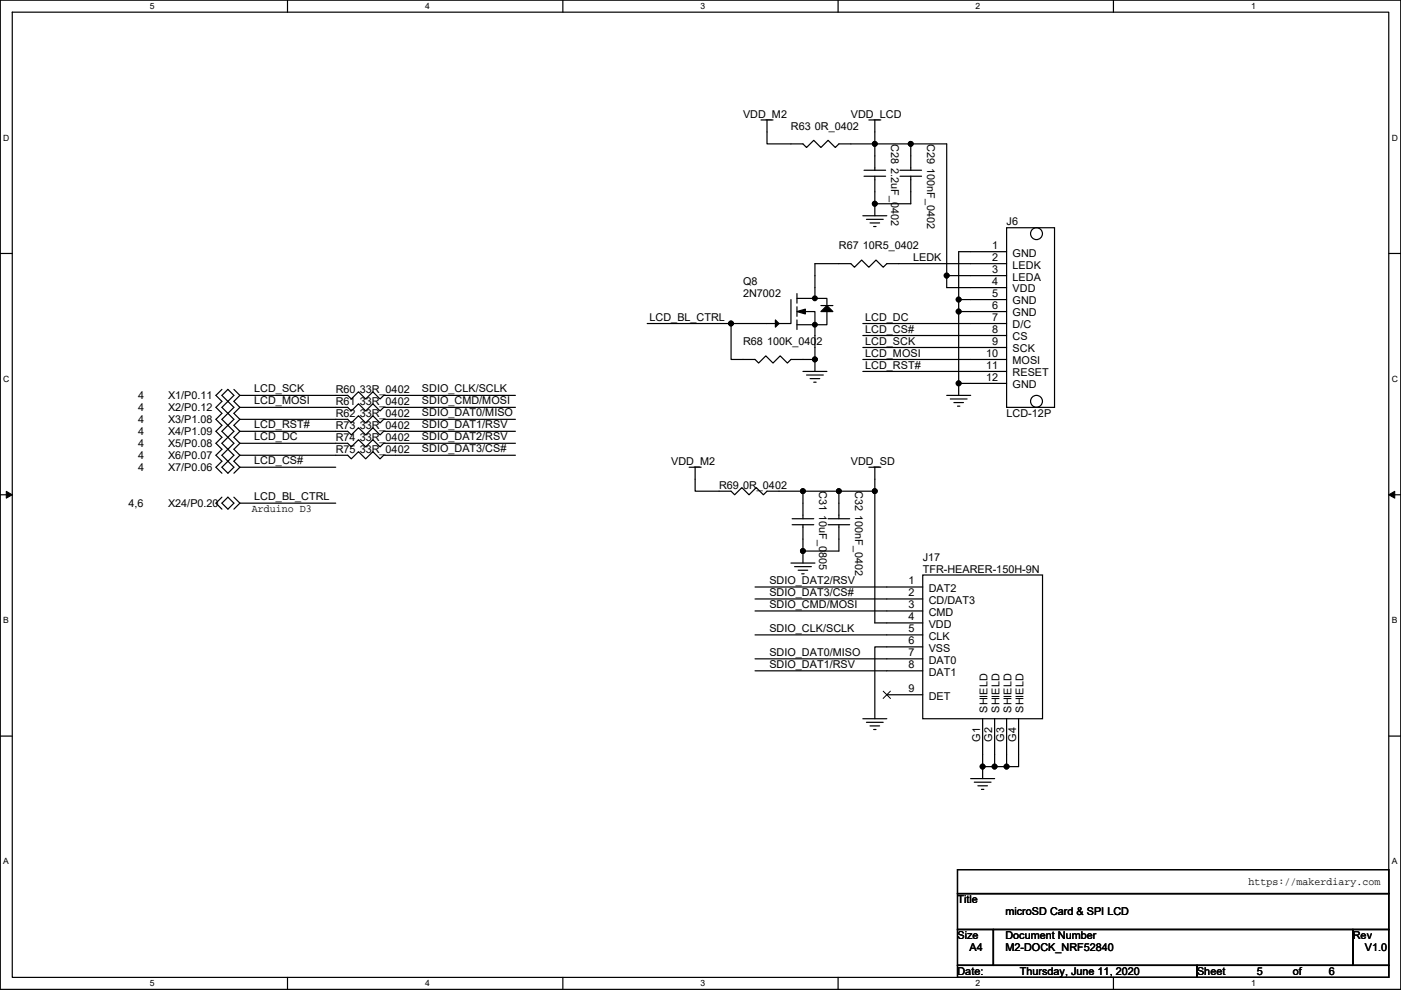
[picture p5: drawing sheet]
<svg xmlns="http://www.w3.org/2000/svg" width="297mm" height="210mm" viewBox="0 0 297 210" stroke-linecap="round" stroke-linejoin="round" font-family="sans-serif">
<path d="M.1 0h296.9v209.8h-296.9zM2.6 2.6h291.8v204.7h-291.8z" fill="none" stroke="#000" stroke-width=".25"/>
<g fill="#fff">
<path d="M31.8 .3h1v2h-1z"/>
<path d="M31.8 207.6h1v2h-1z"/>
</g>
<path d="M61 0v2.6M61 207.3v2.5" fill="none" stroke="#000" stroke-width=".25"/>
<g fill="#fff">
<path d="M90.1 .3h1v2h-1z"/>
<path d="M90.1 207.6h1v2h-1z"/>
</g>
<path d="M119.3 0v2.6M119.3 207.3v2.5" fill="none" stroke="#000" stroke-width=".25"/>
<g fill="#fff">
<path d="M148.5 .3h1v2h-1z"/>
<path d="M148.5 207.6h1v2h-1z"/>
</g>
<path d="M177.7 0v2.6M177.7 207.3v2.5" fill="none" stroke="#000" stroke-width=".25"/>
<g fill="#fff">
<path d="M206.9 .3h1v2h-1z"/>
<path d="M206.9 207.6h1v2h-1z"/>
</g>
<path d="M236.1 0v2.6M236.1 207.3v2.5" fill="none" stroke="#000" stroke-width=".25"/>
<g fill="#fff">
<path d="M265.2 .3h1v2h-1z"/>
<path d="M265.2 207.6h1v2h-1z"/>
<path d="M.7 28.2h1.3v2h-1.3z"/>
<path d="M295.1 28.2h1.3v2h-1.3z"/>
<path d="M.7 79.4h1.3v2h-1.3z"/>
<path d="M295.1 79.4h1.3v2h-1.3z"/>
</g>
<path d="M.1 53.8h2.5M294.4 53.8h2.6" fill="none" stroke="#000" stroke-width=".25"/>
<g fill="#fff">
<path d="M.7 130.5h1.2v2.1h-1.2z"/>
<path d="M295.1 130.5h1.2v2.1h-1.2z"/>
</g>
<path d="M.1 104.9h2.5M294.4 104.9h2.6" fill="none" stroke="#000" stroke-width=".25"/>
<path d="M1.3 104.2l1.3 .7-1.3 .8zM294.4 104.9l1.3-.7v1.5z" fill="#000" stroke="#000" stroke-width=".21"/>
<g fill="#fff">
<path d="M.7 181.7h1.2v2h-1.2z"/>
<path d="M295.1 181.7h1.2v2h-1.2z"/>
</g>
<g fill="none" stroke="#000" stroke-width=".25">
<path d="M161.4 25.4h2.5M162.6 25.4v5.1h7.6l.8 .8 1.5-1.5 1.6 1.5 1.5-1.5 1.5 1.5 .8-.8h7.6M183.2 37.4h4.6M183.2 36.1h4.6M184.2 25.4h2.6M185.5 30.5h7.6M185.5 25.4v5.1M185.5 30.5v5.6M185.5 37.4v5.8M190.8 37.4h4.6M190.8 36.1h4.6M193.1 30.5v5.6"/>
<path d="M193.1 30.5h7.6v28M193.1 37.4v5.8h-7.6M182.9 45.8h5.1M183.7 46.5h3.6M184.5 47.3h2M185.2 48h.5M185.5 43.2v2.6M200.7 58.5v2.5h12.7M200.7 58.5h12.7M213.4 48.3h10.2v38.1h-10.2zM213.4 55.9h-25.4l-.7 .8-1.6-1.5-1.5 1.5-1.5-1.5-1.5 1.5-.8-.8h-7.6v7.4M213.4 53.4h-10.1v10.1"/>
<path d="M137.2 68.6h17.8M155 68.6v7.6h5.1l.7 .8 1.6-1.5 1.5 1.5 1.5-1.5 1.5 1.5 .8-.8h5.1M167.7 63.5v5.1h-12.7M169 67.9v2M169 65.1v2M169 62.3v2M169 63.3h6.3v1.5M170.2 66.1h2.6v10.1M170.2 78.8h5.1M171 79.5h3.6M172.8 76.2v2.6M174 64.8h2.6"/>
<path d="M175.3 66.1v2.8h-6.3M182.9 68.6h30.5M182.9 71.2h30.5M182.9 73.7h30.5M182.9 76.2h30.5M182.9 78.8h30.5M203.3 66.1v15.2M203.3 63.5h10.1M203.3 66.1h10.1M203.3 63.5v2.6M47 82.6l-1.2 1.3 1.3 1.2-1.3 1.3 1.3 1.3-1.3 1.2 1.3 1.3-1.3 1.3 1.3 1.3-1.3 1.2 1.3 1.3-1.3 1.3 1.3 1.2-1.3 1.3 1.3 1.3M48.3 82.6l1.3 1.3-1.3 1.2-1.3-1.2z"/>
<path d="M48.3 85.1l1.3 1.3-1.3 1.3M48.3 87.7l1.3 1.2-1.3 1.3M48.3 90.2l1.3 1.3-1.3 1.3M48.3 92.8l1.3 1.2-1.3 1.3M48.3 95.3l1.3 1.3-1.3 1.2M48.3 85.1l-1.2 1.3 1.2 1.3M48.3 87.7l-1.2 1.2 1.2 1.3M48.3 90.2l-1.2 1.3 1.2 1.3M48.3 92.8l-1.2 1.2 1.2 1.3M48.3 95.3l-1.2 1.3 1.2 1.2M48.3 97.8l1.3 1.3-1.3 1.3-1.2-1.3zM49.6 82.6l1.3 1.3"/>
<path d="M50.9 83.9l-1.3 1.2 1.3 1.3M50.9 83.9h22.8l.8 .7 1.5-1.5 1.5 1.5 1.6-1.5 1.5 1.5 .7-.7h28M50.9 94h22.8l.8 .8 1.5-1.5 1.5 1.5 1.6-1.5 1.5 1.5 .7-.8h28M50.9 88.9h22.8l.8 .8 1.5-1.5 1.5 1.5 1.6-1.5 1.5 1.5 .7-.8h28M50.9 86.4h22.8l.8 .8 1.5-1.6 1.5 1.6 1.6-1.6 1.5 1.6 .7-.8h28M50.9 96.6h22.8l.8 .7 1.5-1.5 1.5 1.5 1.6-1.5 1.5 1.5 .7-.7h28M50.9 91.5h22.8l.8 .7 1.5-1.5 1.5 1.5 1.6-1.5 1.5 1.5 .7-.7h28M50.9 99.1h20.3M50.9 86.4l-1.3 1.3 1.3 1.2M50.9 88.9l-1.3 1.3 1.3 1.3M50.9 91.5l-1.3 1.3 1.3 1.2M50.9 94l-1.3 1.3 1.3 1.3"/>
<path d="M50.9 96.6l-1.3 1.2 1.3 1.3M50.9 99.1l-1.3 1.3M146.1 99.1h2.6M147.4 99.1v5.1h7.6l.8 .7 1.5-1.5 1.5 1.5 1.5-1.5 1.6 1.5 .7-.7h7.6M171.8 80.3h2M172.5 81.1h.5M184.2 99.1h2.6M185.5 99.1v5.1M200.7 83.9h5.1M201.5 84.6h3.5M202.2 85.4h2.1M203 86.1h.5"/>
<path d="M203.3 81.3v2.6M203.3 81.3h10.1M47.1 105.5l-1.3 1.2 1.3 1.3M48.3 105.5l1.3 1.2-1.3 1.3-1.2-1.3zM49.6 105.5l1.3 1.2M50.9 106.7h20.3M50.9 106.7l-1.3 1.3M167.7 119.4h5.1M168 110h4.5M168 111.3h4.5M170.2 111.3v5.6M170.2 104.2v5.8"/>
<path d="M170.2 104.2h7.7M170.2 116.9v2.5M175.6 110h4.5M175.6 111.3h4.5M177.9 111.3v5.6h-7.7M177.9 104.2h7.6M177.9 104.2v5.8M185.5 104.2v27.9h10.1M160.1 124.5h35.5M160.1 127h35.5M160.1 129.6h35.5M160.1 134.7h35.5"/>
<path d="M160.1 139.7h35.5M168.5 120.2h3.5M169.2 120.9h2.1M170 121.7h.5M195.6 122h25.4v30.4h-25.4zM195.6 137.2h-10.1v15.2M.1 156.1h2.5M160.1 142.3h35.5M182.9 152.4h5.1M183.7 153.2h3.6M184.5 154h2M185.2 154.7h.5"/>
<path d="M188 147.4h7.6M208.3 152.4v10.2M210.9 152.4v10.2M213.4 152.4v10.2h2.6v-10.2M294.4 156.1h2.6M205.8 165.1h5.1M206.6 165.9h3.5M207.3 166.7h2.1M208.1 167.4h.5M208.3 162.6v2.5M208.3 162.6h2.6M210.9 162.6h2.5"/>
<path d="M203 184.4h91.4v5.1h-91.4zM203 189.5h91.4v7.6h-91.4zM203 197.1h7.6v7.7h-7.6zM210.6 197.1h76.2v7.7h-76.2zM286.8 197.1h7.6v7.7h-7.6zM203 204.8h50.8v2.5h-50.8zM253.8 204.8h40.6v2.5h-40.6z"/>
<circle cx="219.8" cy="49.6" r="1.26"/>
<circle cx="219.8" cy="85.1" r="1.26"/>
</g>
<path d="M187.3 146.6l1.5 1.5M188.8 146.6l-1.6 1.5" fill="none" stroke="#000" stroke-width=".21"/>
<g fill="#000" stroke="#000" stroke-width=".25">
<path d="M164.4 67.9l.8 .7-.8 .8z"/>
<path d="M169 66.1l1.7-.5v1z" fill-rule="evenodd"/>
<path d="M175.3 64.8l1.3 1.3h-2.6z" fill-rule="evenodd"/>
<circle cx="185.5" cy="30.5" r=".5"/>
<circle cx="193.1" cy="30.5" r=".5"/>
<circle cx="185.5" cy="43.2" r=".5"/>
<circle cx="200.7" cy="58.4" r=".5"/>
<circle cx="155" cy="68.6" r=".5"/>
<circle cx="172.8" cy="68.9" r=".5"/>
<circle cx="172.8" cy="63.3" r=".5"/>
<circle cx="172.8" cy="76.2" r=".5"/>
<circle cx="203.2" cy="63.5" r=".5"/>
<circle cx="203.2" cy="66.1" r=".5"/>
<circle cx="203.2" cy="81.3" r=".5"/>
<circle cx="170.2" cy="116.9" r=".5"/>
<circle cx="170.2" cy="104.2" r=".5"/>
<circle cx="177.8" cy="104.2" r=".5"/>
<circle cx="185.5" cy="104.2" r=".5"/>
<circle cx="208.3" cy="162.6" r=".5"/>
<circle cx="210.9" cy="162.6" r=".5"/>
<circle cx="213.4" cy="162.6" r=".5"/>
</g>
<g font-size="2.3">
<text x="157.5" y="25">VDD_M2</text>
<text x="167.7" y="27.5">R63 0R_0402</text>
<text x="180.4" y="25">VDD_LCD</text>
<text x="189" y="30.5" transform="rotate(90 189 30.5)">C28 2.2uF_0402</text>
<text x="196.6" y="30.5" transform="rotate(90 196.6 30.5)">C29 100nF_0402</text>
<text x="213.4" y="47.8">J6</text>
<text x="177.9" y="52.9">R67 10R5_0402</text>
<text x="210.4" y="52.9">1</text>
<text x="193.6" y="55.4">LEDK</text>
<text x="210.4" y="55.4">2</text>
<text x="210.4" y="57.9">3</text>
<text x="214.7" y="54.4">GND</text>
<text x="214.7" y="57">LEDK</text>
<text x="214.7" y="59.5">LEDA</text>
<text x="157.5" y="60.5">Q8</text>
<text x="157.5" y="63.1">2N7002</text>
<text x="210.4" y="60.5">4</text>
<text x="210.4" y="63">5</text>
<text x="210.4" y="65.6">6</text>
<text x="214.7" y="62">VDD</text>
<text x="214.7" y="64.6">GND</text>
<text x="137.7" y="68">LCD_BL_CTRL</text>
<text x="183.4" y="68">LCD_DC</text>
<text x="183.4" y="70.5">LCD_CS#</text>
<text x="210.4" y="68.1">7</text>
<text x="210.4" y="70.6">8</text>
<text x="214.7" y="67.1">GND</text>
<text x="214.7" y="69.7">D/C</text>
<text x="157.5" y="73.2">R68 100K_0402</text>
<text x="183.4" y="73.1">LCD_SCK</text>
<text x="183.4" y="75.6">LCD_MOSI</text>
<text x="209.1" y="75.7">10</text>
<text x="210.4" y="73.2">9</text>
<text x="214.7" y="72.2">CS</text>
<text x="214.7" y="74.7">SCK</text>
<text x="214.7" y="77.3">MOSI</text>
<text x="53.9" y="83.2">LCD_SCK</text>
<text x="71.2" y="83.4">R60 33R_0402</text>
<text x="89.5" y="83.2">SDIO_CLK/SCLK</text>
<text x="183.4" y="78.2">LCD_RST#</text>
<text x="209.1" y="78.3">11</text>
<text x="209.1" y="80.8">12</text>
<text x="214.7" y="79.8">RESET</text>
<text x="214.7" y="82.4">GND</text>
<text x="29.3" y="84.6">4</text>
<text x="29.3" y="87.2">4</text>
<text x="29.3" y="89.7">4</text>
<text x="35.6" y="84.6">X1/P0.11</text>
<text x="35.6" y="87.2">X2/P0.12</text>
<text x="35.6" y="89.7">X3/P1.08</text>
<text x="53.9" y="85.8">LCD_MOSI</text>
<text x="71.2" y="88.5">R62 33R_0402</text>
<text x="71.2" y="85.9">R61 33R_0402</text>
<text x="89.5" y="85.8">SDIO_CMD/MOSI</text>
<text x="89.5" y="88.3">SDIO_DAT0/MISO</text>
<text x="213.4" y="88.5">LCD-12P</text>
<text x="29.3" y="92.3">4</text>
<text x="29.3" y="94.8">4</text>
<text x="35.6" y="92.3">X4/P1.09</text>
<text x="35.6" y="94.8">X5/P0.08</text>
<text x="53.9" y="90.9">LCD_RST#</text>
<text x="53.9" y="93.4">LCD_DC</text>
<text x="71.2" y="93.5">R74 33R_0402</text>
<text x="71.2" y="91">R73 33R_0402</text>
<text x="89.5" y="90.9">SDIO_DAT1/RSV</text>
<text x="89.5" y="93.4">SDIO_DAT2/RSV</text>
<text x="89.5" y="95.9">SDIO_DAT3/CS#</text>
<text x="29.3" y="97.3">4</text>
<text x="29.3" y="99.9">4</text>
<text x="35.6" y="97.3">X6/P0.07</text>
<text x="35.6" y="99.9">X7/P0.06</text>
<text x="53.9" y="98.5">LCD_CS#</text>
<text x="71.2" y="96.1">R75 33R_0402</text>
<text x="142.3" y="98.6">VDD_M2</text>
<text x="180.4" y="98.6">VDD_SD</text>
<text x="27.2" y="107.5">4,6</text>
<text x="35.6" y="107.5">X24/P0.20</text>
<text x="53.9" y="106.1">LCD_BL_CTRL</text>
<text x="152.5" y="103.7">R69 0R_0402</text>
<text x="173.7" y="104.2" transform="rotate(90 173.7 104.2)">C31 10uF_0805</text>
<text x="181.3" y="104.2" transform="rotate(90 181.3 104.2)">C32 100nF_0402</text>
<text x="53.4" y="108.5">Arduino D3</text>
<text x="195.6" y="118.9">J17</text>
<text x="163.1" y="123.9">SDIO_DAT2/RSV</text>
<text x="192.6" y="124">1</text>
<text x="195.6" y="121.5">TFR-HEARER-150H-9N</text>
<text x="196.9" y="125.5">DAT2</text>
<text x="163.1" y="126.4">SDIO_DAT3/CS#</text>
<text x="163.1" y="129">SDIO_CMD/MOSI</text>
<text x="192.6" y="126.5">2</text>
<text x="192.6" y="129.1">3</text>
<text x="192.6" y="131.6">4</text>
<text x="196.9" y="128.1">CD/DAT3</text>
<text x="196.9" y="130.6">CMD</text>
<text x="163.1" y="134">SDIO_CLK/SCLK</text>
<text x="192.6" y="134.1">5</text>
<text x="192.6" y="136.7">6</text>
<text x="196.9" y="133.2">VDD</text>
<text x="196.9" y="135.7">CLK</text>
<text x="163.1" y="139.1">SDIO_DAT0/MISO</text>
<text x="163.1" y="141.7">SDIO_DAT1/RSV</text>
<text x="192.6" y="139.2">7</text>
<text x="192.6" y="141.8">8</text>
<text x="196.9" y="138.2">VSS</text>
<text x="196.9" y="140.8">DAT0</text>
<text x="196.9" y="143.3">DAT1</text>
<text x="192.6" y="146.8">9</text>
<text x="196.9" y="148.4">DET</text>
<text x="209.4" y="151.2" transform="rotate(-90 209.4 151.2)">SHIELD</text>
<text x="211.9" y="151.2" transform="rotate(-90 211.9 151.2)">SHIELD</text>
<text x="214.5" y="151.2" transform="rotate(-90 214.5 151.2)">SHIELD</text>
<text x="217" y="151.2" transform="rotate(-90 217 151.2)">SHIELD</text>
<text x="207.8" y="157.3" transform="rotate(-90 207.8 157.3)">G1</text>
<text x="210.4" y="157.3" transform="rotate(-90 210.4 157.3)">G2</text>
<text x="212.9" y="157.3" transform="rotate(-90 212.9 157.3)">G3</text>
<text x="215.4" y="157.3" transform="rotate(-90 215.4 157.3)">G4</text>
<text x="203" y="191.6">Title</text>
<text x="264.7" y="187.8">https://makerdiary.com</text>
<text x="213.2" y="194.1">microSD Card &amp; SPI LCD</text>
<text x="203" y="199.2">Size</text>
<text x="205.5" y="201.7">A4</text>
<text x="213.2" y="199.2">Document Number</text>
<text x="213.2" y="201.7">M2-DOCK_NRF52840</text>
<text x="286.8" y="199.2">Rev</text>
<text x="289.4" y="201.7">V1.0</text>
<text x="203" y="206.8">Date:</text>
<text x="216.2" y="206.8">Thursday, June 11, 2020</text>
<text x="253.8" y="206.8">Sheet</text>
<text x="266.5" y="206.8">5</text>
<text x="274.1" y="206.8">of</text>
<text x="281.7" y="206.8">6</text>
</g>
<g font-size="1.8">
<text x="31.8" y="1.9">5</text>
<text x="90.1" y="1.9">4</text>
<text x="148.5" y="1.9">3</text>
<text x="206.9" y="1.9">2</text>
<text x="265.2" y="1.9">1</text>
<text x=".7" y="29.8">D</text>
<text x="295.1" y="29.8">D</text>
<text x=".7" y="81">C</text>
<text x="295.1" y="81">C</text>
<text x=".7" y="132.2">B</text>
<text x="295.1" y="132.2">B</text>
<text x=".7" y="183.3">A</text>
<text x="295.1" y="183.3">A</text>
<text x="31.8" y="209.2">5</text>
<text x="90.1" y="209.2">4</text>
<text x="148.5" y="209.2">3</text>
<text x="206.9" y="209.2">2</text>
<text x="265.2" y="209.2">1</text>
</g>
</svg>
